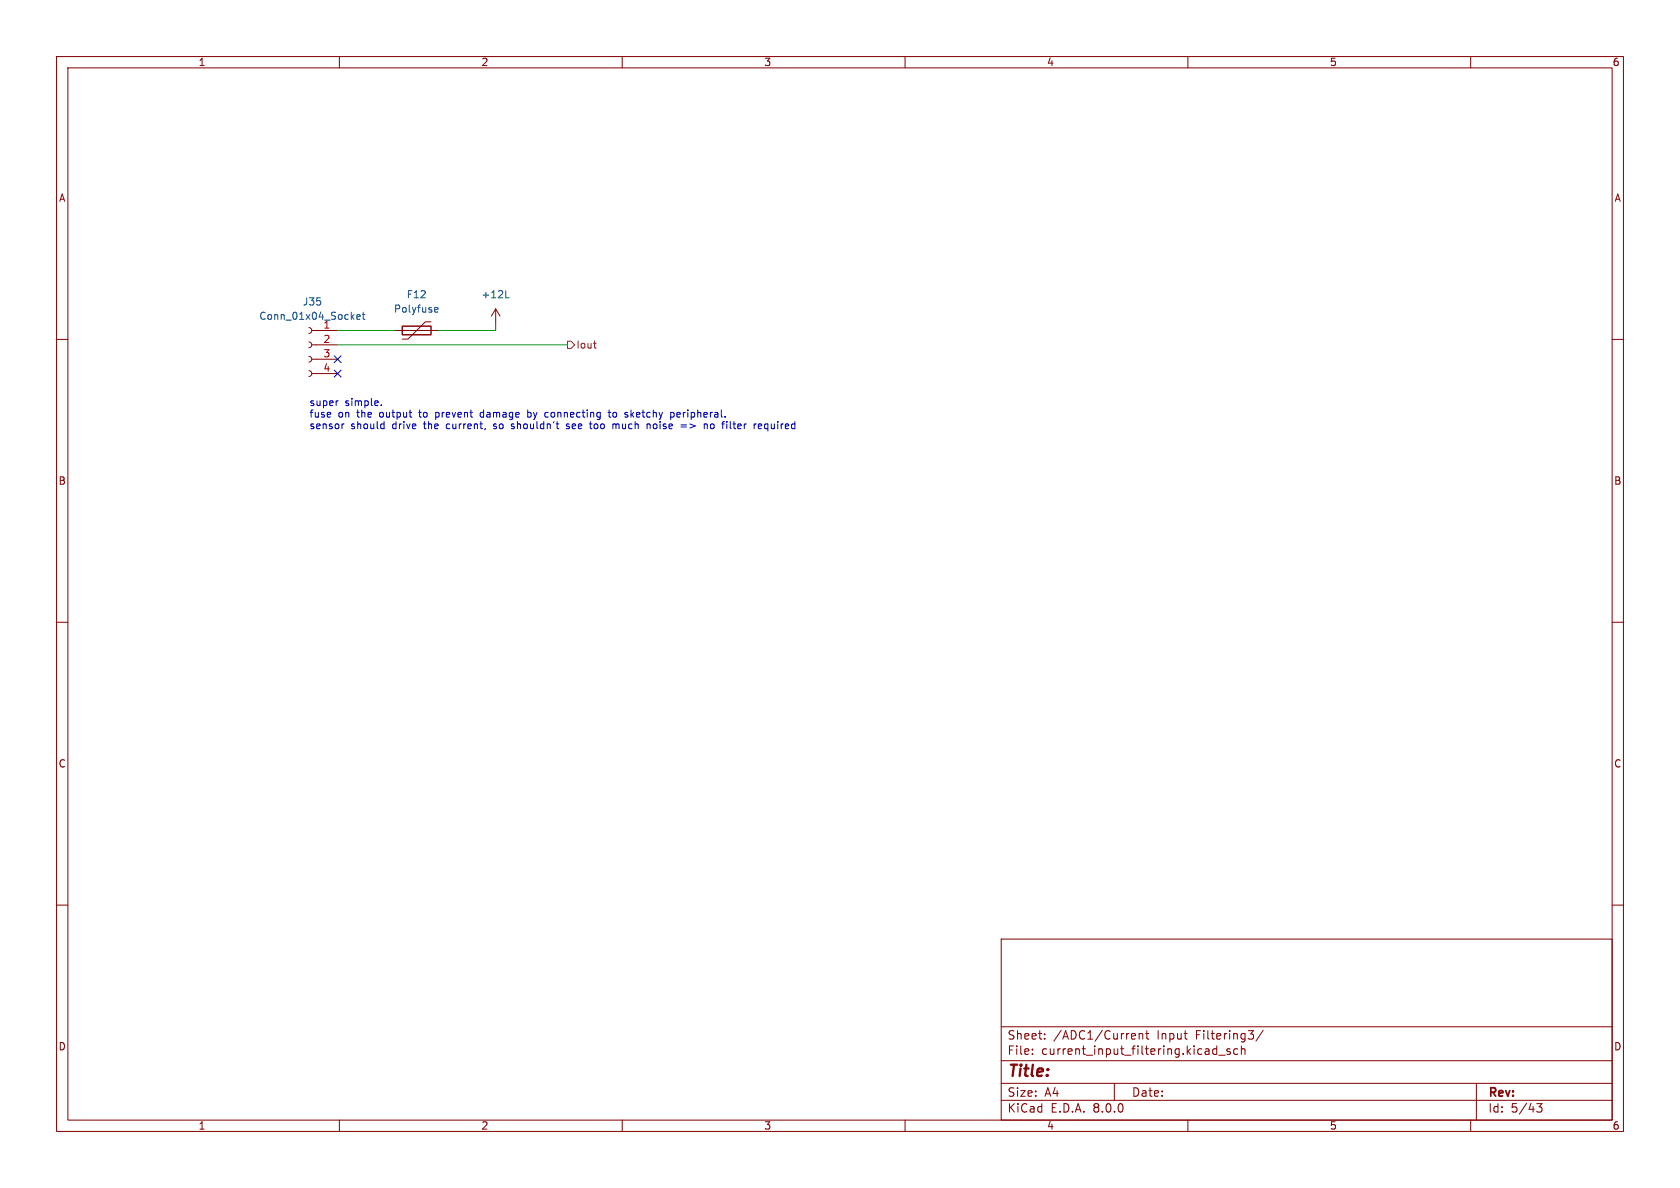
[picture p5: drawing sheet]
<svg xmlns="http://www.w3.org/2000/svg" width="297mm" height="210mm" viewBox="0 0 297 210" stroke-linecap="round" stroke-linejoin="round" font-family="sans-serif">
<g fill="none" stroke="#840000" stroke-width=".18">
<path d="M10 10h277v190h-277zM12 12h273v186h-273zM60 10v2M110 10v2M160 10v2M210 10v2M260 10v2M10 60h2M54.6 57.9l.4 .2 .1 .3-.1 .4-.4 .1M55.1 58.4h4.6M69.8 58.4h7.7M76.2 56.9h-1l-3.1 3h-1"/>
<path d="M87.6 54.6l-.7 1.3M87.6 54.6v2.6M87.6 54.6l.8 1.3M285 60h2M54.6 65.5l.4 .2 .1 .3-.1 .4-.4 .1M54.6 63l.4 .1 .1 .4-.1 .4-.4 .1M54.6 60.5l.4 .1 .1 .4-.1 .3-.4 .2M55.1 66h4.6M55.1 63.5h4.6M55.1 61h4.6M10 110h2M285 110h2"/>
<path d="M10 160h2M285 160h2M177 166h108v32h-108zM60 198v2M110 198v2M160 198v2M177 194.5h108M177 191.5h108M177 187.5h108M177 181.5h108M182.5 186.3v.1M182.5 185.5v.1"/>
<path d="M184.7 183.6v.1M184.7 182.8v.1M197 191.5v3M200.5 182.7l.2 .4-.7 .1M200.7 183.6l-.2 .1M201.4 182.7v1M201.4 182.8l.2-.1 .4 .1v.9M202.5 182.7h.6M202.7 182.2v1.3l.4 .2M210 198v2M214.5 186.3h.6M214.5 185.5h.6"/>
<path d="M215.1 184.9v1.5M215.5 186.5h1.1M217.5 185.5l-.4-.1-.2 .2 .1 .2 .5 .2v.3h-.6M218.8 185.5l-.4-.1-.3 .3v.4l.1 .2h.6M219.5 185.5l.2-.1 .3 .1 .1 .9M219.5 184.9v1.5M220.7 182.2h.9l-.5 .6M221.5 182.8l.1 .3-.1 .5M223.3 182.1l-1.3 2M260 198v2M261 191.5v6.5M271.7 195.1h.9l-.5 .6 .4 .1v.7l-.2 .1-.6-.1"/>
</g>
<path d="M71.1 57.7h5.1v1.5h-5.1z" fill="none" stroke="#840000" stroke-width=".25"/>
<path d="M63.1 56l.6-.1-.1-.2-.3-.1-.2 .2v.6h.5M64 55.6h.5M64.2 55.2v1.1l.3 .2M76.8 55l.2 .2 .4-.1M76.8 54.5l.2-.2h.3l.1 .2v.1l-.6 .2M89.4 52.6h.6" fill="none" stroke="#006464" stroke-width=".18"/>
<path d="M100.3 60.3h.7l.6 .7-.6 .6h-.7zM104.9 60.7h.5M105.3 61.5h.1" fill="none" stroke="#725600" stroke-width=".18"/>
<g fill="none" stroke="#0000c2" stroke-width=".18">
<path d="M59.8 70.9h-.3M60.8 74.9l-.3 .2M67.4 71.6v.1M67.5 74.9l.4 .1M67.9 74.5v1.3M67.9 75.7l-.4 .1M77 72.9v1.3M77 73.7h.1M77.1 72.9l-.1 .1M85.4 72.9l-.4 .1-.1 .1v.5l.5 .1M87.2 75.7l.2 .1M87.4 74.9l-.2 .2 .2 .3"/>
<path d="M90.4 75.7l.4 .1M90.8 74.9l-.4 .2 .1 .2 .3 .1M93.3 73l.4-.1 .1 .1M93.3 72.5v1.2M93.8 73.6l-.1 .1h-.4M96.6 72.9l.3 .1M96.9 73.7h-.3M100.6 75l-.3-.1-.2 .3 .6 .3M100.7 75.6l-.2 .2-.4-.1M104.2 74.9h.5M104.5 75.8h.2M107.5 72.9h.5"/>
<path d="M107.7 72.5v1.1l.3 .1M108.5 74.9l.4 .2M108.6 72.9l-.2 .2v.4l.2 .2M108.9 75.1v.7M109.4 75l-.3-.1-.2 .2M111.6 72.5v1.2M112 72.9l-.4 .5M114.6 74.9l.3 .2v.7M115.5 75.1v.6M118.7 72.9l.4 .1 .1 .1-.1 .5-.4 .1M120.1 72.9h-.3l-.1 .2v.6h.4M120.3 73.2l-.6 .1"/>
<path d="M120.4 75.1h1M120.4 75.5h1M124.7 74.9l.3 .2v.7M126.1 75l-.3-.1-.2 .3 .1 .5h.4M129.1 74.5v1.1l.2 .2M134.1 75.4l.6-.2-.1-.2-.4-.1-.1 .2v.6h.5M135.4 74.9l-.3 .3v.3l.3 .3"/>
</g>
<path d="M59.7 58.4h10.1M87.6 57.2v1.2h-10.1M59.7 61h40.6" fill="none" stroke="#009600" stroke-width=".18"/>
<path d="M59.1 65.4l1.2 1.2M59.1 62.9l1.2 1.2M60.3 65.4l-1.2 1.2M60.3 62.9l-1.2 1.2" fill="none" stroke="#000084" stroke-width=".18"/>
<text font-size="2.8" fill="#840000" x="178" y="190.9">Title:</text>
<g font-size="2.1" fill="#840000">
<text x="178" y="184">Sheet:</text>
<text x="186.2" y="184">/ADC1/Current</text>
<text x="204.6" y="184">Input</text>
<text x="211.5" y="184">Filtering3/</text>
<text x="178" y="186.7">File:</text>
<text x="184.1" y="186.7">current_input_filtering.kicad_sch</text>
<text x="178" y="196.9">KiCad</text>
<text x="178" y="194.1">Size:</text>
<text x="184.7" y="194.1">A4</text>
<text x="185.7" y="196.9">E.D.A.</text>
<text x="193.3" y="196.9">8.0.0</text>
<text x="200" y="194.1">Date:</text>
<text x="263" y="194.3">Rev:</text>
<text x="263" y="196.9">Id:</text>
<text x="267.1" y="196.9">5/43</text>
</g>
<g font-size="1.8" fill="#840000">
<text x="35" y="11.9">1</text>
<text x="85" y="11.9">2</text>
<text x="135" y="11.9">3</text>
<text x="185" y="11.9">4</text>
<text x="235" y="11.9">5</text>
<text x="285" y="11.9">6</text>
<text x="10.3" y="35.9">A</text>
<text x="285.3" y="35.9">A</text>
<text x="10.3" y="85.9">B</text>
<text x="285.3" y="85.9">B</text>
<text x="10.3" y="135.9">C</text>
<text x="285.3" y="135.9">C</text>
<text x="10.3" y="185.9">D</text>
<text x="285.3" y="185.9">D</text>
<text x="35" y="199.9">1</text>
<text x="85" y="199.9">2</text>
<text x="135" y="199.9">3</text>
<text x="185" y="199.9">4</text>
<text x="235" y="199.9">5</text>
<text x="285" y="199.9">6</text>
</g>
<g font-size="1.8" fill="#006464">
<text x="71.8" y="52.9">F12</text>
<text x="85" y="52.9">+12L</text>
<text x="45.7" y="56.7">Conn_01x04_Socket</text>
<text x="53.4" y="54.2">J35</text>
<text x="69.5" y="55.5">Polyfuse</text>
</g>
<g font-size="1.8" fill="#a90000">
<text x="57.1" y="58.2">1</text>
<text x="57.1" y="60.7">2</text>
<text x="57.1" y="63.2">3</text>
<text x="57.1" y="65.8">4</text>
</g>
<text font-size="1.8" fill="#725600" x="101.8" y="61.8">Iout</text>
<g font-size="1.8" fill="#0000c2">
<text x="54.6" y="71.9">super</text>
<text x="61" y="71.9">simple.</text>
<text x="54.6" y="73.9">fuse</text>
<text x="54.6" y="76">sensor</text>
<text x="59.8" y="73.9">on</text>
<text x="62" y="76">should</text>
<text x="63.2" y="73.9">the</text>
<text x="67.4" y="73.9">output</text>
<text x="69.5" y="76">drive</text>
<text x="74.6" y="73.9">to</text>
<text x="75.2" y="76">the</text>
<text x="77.6" y="73.9">prevent</text>
<text x="79.4" y="76">current,</text>
<text x="85.8" y="73.9">damage</text>
<text x="87.9" y="76">so</text>
<text x="91.3" y="76">shouldn't</text>
<text x="94.3" y="73.9">by</text>
<text x="97.6" y="73.9">connecting</text>
<text x="101.2" y="76">see</text>
<text x="105.6" y="76">too</text>
<text x="109.1" y="73.9">to</text>
<text x="109.8" y="76">much</text>
<text x="112.2" y="73.9">sketchy</text>
<text x="116" y="76">noise</text>
<text x="120.4" y="73.9">peripheral.</text>
<text x="122.2" y="76">=&gt;</text>
<text x="126.5" y="76">no</text>
<text x="130" y="76">filter</text>
<text x="135.8" y="76">required</text>
</g>
</svg>
